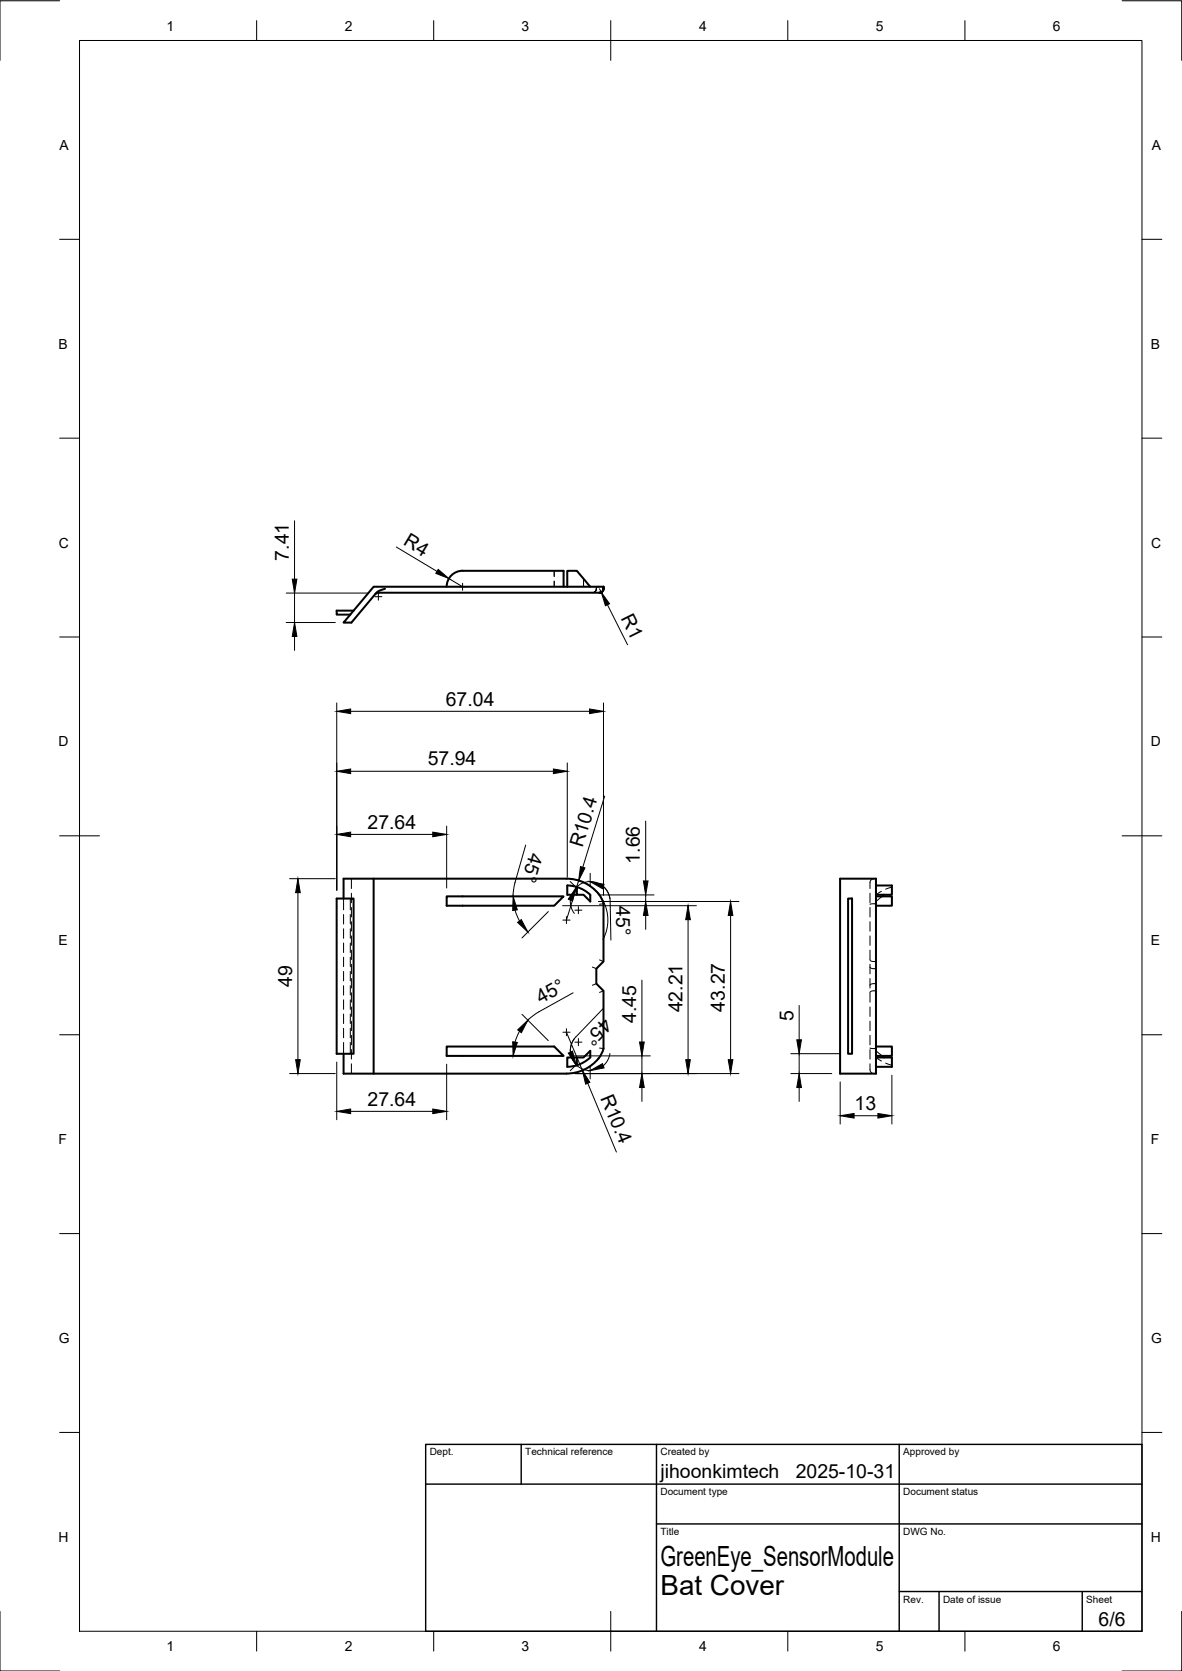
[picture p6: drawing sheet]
<svg xmlns="http://www.w3.org/2000/svg" width="297mm" height="420mm" viewBox="0 0 297 420" stroke-linecap="round" stroke-linejoin="round" font-family="sans-serif">
<!-- layer: Hidden -->
<g fill="none" stroke="#000" stroke-width=".25">
<path d="M139.3 143.5v1.4M139.3 146.1v1.4M141.6 143.5v1.4M141.6 146.1v1.4M146.6 145.5v2M149.9 148a1 1 0 0 1-1 1 1 1 0 0 0 1-1zM149.9 147.5v.5v-.5M86.3 225.9v2.9M86.3 230v2.3M86.3 233.5v2.4M86.3 237.1v2.4M88 225.9v2.9"/>
<path d="M88 230v2.3M88 233.5v2.4M88 237.1v2.4M88.3 220.9v2.5M88.3 224.6v2.4M88.3 228.2v2.4M88.3 231.8v2.3M88.3 235.3v2.4M88.3 238.9v2.4M151.7 227.2l-1 .2M218.6 224.6v2.4M218.6 228.2v2.4"/>
<path d="M218.6 231.8v2.3M218.6 235.3v2.4M218.6 238.9v2.4M219.6 220.9a1 1 0 0 0-1 1v1.5M220.1 227.2l-1.5 .2M221.5 224.1l-1.4 .9M221.7 225.4l-1.6 1.3M224.1 223.1l-1.5 .5M86.3 240.7v2.4M86.3 244.3v2.3M86.3 247.8v2.4M86.3 251.4v2.4"/>
<path d="M86.3 255v2.4M86.3 258.6v2.3M88 240.7v2.4M88 244.3v2.3M88 247.8v2.4M88 251.4v2.4M88 255v2.4M88 258.6v2.3M88.3 242.5v2.4M88.3 246v2.4M88.3 249.6v2.4M88.3 253.2v2.4"/>
<path d="M88.3 256.8v2.3M148.9 243.2l1 .4M149.9 247.3l-1 .4M150.7 241.4l1 .4M151.7 249.1l-1 .4M218.6 243.2l.5 .3 1 .1M218.6 241.4l.5 .3 1 .1M218.6 242.5v2.4M218.6 246v2.4M218.6 249.6v2.4M218.6 253.2v2.4M218.6 256.8v2.3"/>
<path d="M220.1 249.1l-1 .1-.5 .3M220.1 247.3l-1 .1-.5 .3M86.3 262.1v2.9M88 262.1v2.9M88.3 260.3v2.4M88.3 263.9v2.4M88.3 267.5v2.5M150.7 263.5l1 .2M218.6 267.5v1.5a1 1 0 0 0 1 1M218.6 263.5l1.5 .2M218.6 260.3v2.4M218.6 263.9v2.4"/>
<path d="M220.1 264.2l1.6 1.3M222.1 265.9h.1M222.6 267.3l1.5 .5M224.1 265.9h-4l1.4 .9"/>
</g>
<!-- layer: Visible -->
<g fill="none" stroke="#000" stroke-width=".51">
<path d="M88.9 153.5h-4.3v1h3.4M96.8 148l-1.7 .7-.6 .4-6.2 7.4h-2l7.6-9h57.8v.5M116.2 143.5h25.4v4M116.3 143.5a4 4 0 0 0-4.1 4M142.6 147.5v-4h2.4l3.3 4M151.7 148a1.01 1.01 0 0 1-1 1h-55.6l-.8 .4M151.7 148a1.01 1.01 0 0 1-1 1 .97 .97 0 0 0 1-1zM84.6 225.9h4.3v39.1h-4.3zM93.9 220.9v49.1M112.2 225.4h29.4l-2.3 2.3h-27.1zM145 223.1v1.9h1.6l1.7 1.7v-1.7M145 223l1.8 .8 1.6 1.2"/>
<path d="M145 223l-2.4-.4v2.4h2.4M150.4 224.7l.8 1.2 .5 1.3v14.6l-1.8 1.8v3.7l1.8 1.8v14.6M150.4 224.7a10.4 10.4 0 0 0-8-3.8h-56.1v5M211.1 220.9h9v49.1h-9zM213.1 225.9h1v39.1h-1zM220.1 225.4h4v2.3h-4M220.1 222.7h4v2.3h-4M222.1 225l-.4 .4M86.3 265v5h56.1a10.5 10.5 0 0 0 8-3.8M112.2 263.1h27.1l2.3 2.4h-29.4zM145 265.9h1.6l1.7-1.7 .1 1.7-1.6 1.1-1.8 .8zM145 265.9h-2.4v2.3l2.4-.4"/>
<path d="M151.7 263.6l-.5 1.4-.8 1.2M220.1 263.1h4v2.4h-4M220.1 265.9h4v2.3h-4M221.7 265.5l.4 .4"/>
</g>
<circle cx="150.7" cy="149" r=".25" fill="#000"/>
<!-- layer: BORDER -->
<g fill="none" stroke="#000" stroke-width=".25">
<path d="M15 .2h-15v15M20 10.2h267v400h-267zM64.5 5.2v5M109 5.2v5M153.5 5.2v10M198 5.2v5M242.5 5.2v5M282 .2h15v15M15 60.2h5M287 60.2h5M15 110.2h5M287 110.2h5"/>
<path d="M15 160.2h5M287 160.2h5M15 210.2h10M282 210.2h10M15 260.2h5M287 260.2h5M15 310.2h5M287 310.2h5M15 360.2h5M287 360.2h5M0 405.2v15h15M64.5 410.2v5"/>
<path d="M109 410.2v5M153.5 405.2v10M198 410.2v5M242.5 410.2v5M297 405.2v15h-15"/>
</g>
<!-- layer: TITLEBLOCK -->
<path d="M107 363.2h180v47h-180zM107 373.2h180M131 363.2v10M165 363.2v47M226 363.2v47M165 383.2h122M226 400.2h61M236 400.2v10M272 400.2v10" fill="none" stroke="#000" stroke-width=".36"/>
<!-- layer: Smart Centers -->
<path d="M94.2 150h1.8M95.1 149.1v1.8M115.4 147.5h1.8M116.2 146.6v1.8M141.5 231.4h1.8M142.3 230.5v1.7M144.5 228.9h1.7M145.4 228v1.7M141.5 259.5h1.8M142.3 258.7v1.7M144.5 262h1.7M145.4 261.1v1.8" fill="none" stroke="#000" stroke-width=".25"/>
<!-- layer: FD_Dimensions -->
<g fill="none" stroke="#000" stroke-width=".25">
<path d="M74 130.9v14.7M99.6 137.5l10.2 6.2M71.9 156.5h12.4M71.9 149.1h20.5M74 149.1v7.4M112.8 145.5l3.4 2M150.6 148l.5 .9M152.7 152.1l5 10M74 160v3.5M84.6 176.7v47.1M88.1 178.9h60M151.7 176.7v48.4"/>
<path d="M88.1 193.9h51M142.6 191.8v28.8M88.1 209.8h20.7M112.2 207.7v15.6M132.1 212.5l-2.7 9.4M148.3 219.6v3.3M152 200.2l-5.5 17.9M162.3 206.5v15M72.8 220.9h11.5M74.9 224.5v41.9M129.4 221.9l-.5 3.5M129.4 228.8l1.2 2.8"/>
<path d="M137.8 229.2l-6.6 6.6M141.4 227.7h33.6M143.3 221.7l1.9 1.8M143.3 226.3l.2 1.8 .8 1.6M143.4 221a10.4 10.4 0 0 1 8.1 15.2M144.8 223.1a5 5 0 0 1 5.4-1.1 5 5 0 0 1 3.1 4.6M145.4 221.4l-3.1 10M150.4 226.7h35.3M150.4 225h14M151.6 222.9l1.1 1.4 .6 1.7M153.3 226.6l.2 9.8M162.3 225v1.7"/>
<path d="M162.3 230.2v3.5M172.9 231.2v35.2M183.6 230.2v36.2M130.6 259.3l-1.2 2.7M131.2 255l6.6 6.7M142.3 259.5l4 9.6M144 249.6l-9 5.1-2.3 1.8M151.5 253.7l-6.8 7a5 5 0 0 0-1 5.5 5 5 0 0 0 4.6 3M161.3 246.4v15.6M200.8 252.8v8.7M72.8 269.9h11.5M84.6 267v14.5"/>
<path d="M88.1 279.4h20.7M112.2 267.6v13.9M143.7 265.5h19.7M144.3 261.2l-.8 1.6-.2 1.7M144.5 269.9h41.2M145.2 267.4l-1.9 1.8M147.7 272.4l7.2 17.3M148.3 268v3.3M153.3 264.9l-.6 1.7-1.1 1.4M161.3 265.5v4.4M161.3 273.5v3.4M198.7 269.9h10.3"/>
<path d="M198.7 264.9h12.3M200.8 264.9v5M200.8 273.5v3.4M211.1 272v10.6M224.1 270.3v12.3M214.6 280.5h6"/>
</g>
<g fill="#000" stroke="#000" stroke-width=".25">
<path d="M73.4 145.6h1.2l-.6 3.5zM110.1 143.2l2.7 2.3-3.3-1.3zM151.1 148.9l2.1 2.9-1.1 .5zM74 156.5l.6 3.5h-1.2zM84.6 178.9l3.5-.6v1.1zM148.1 178.3l3.6 .6-3.6 .5zM84.6 193.9l3.5-.5v1.1zM139.1 193.4l3.5 .5-3.5 .6zM84.6 209.8l3.5-.6v1.2zM108.8 209.2l3.4 .6-3.4 .6zM145.9 217.9l1.1 .3-1.6 3.2zM74.9 220.9l.6 3.6h-1.2z"/>
<path d="M128.9 225.4l1.1 3.4-1.2 .1zM130.1 231.9l.9-.7 1.7 3.2zM144.8 223.1l-.9 3.5-1.1-.5zM148.3 221.7l3.5 .7-.4 1.1zM162.3 226.7l.6 3.5h-1.2zM161.7 221.5h1.2l-.6 3.5zM172.9 227.7l.6 3.5h-1.2zM183.6 226.7l.6 3.5h-1.2zM130.1 259l2.6-2.5-1.7 3.2zM74.3 266.4h1.2l-.6 3.5zM84.6 279.4l3.5-.6v1.2zM108.8 278.8l3.4 .6-3.4 .6z"/>
<path d="M128.8 261.9l1.2 .2-1.1 3.4zM142.8 264.8l1.1-.5 .9 3.4zM146.3 269.1l1.9 3-1 .5zM148.3 269.2l3.1-1.8 .4 1.1zM161.3 269.9l.6 3.6h-1.2zM160.7 262h1.2l-.6 3.5zM172.3 266.4h1.2l-.6 3.5zM183 266.4h1.2l-.6 3.5zM200.8 269.9l.6 3.6h-1.2zM200.2 261.5h1.2l-.6 3.4zM211.1 280.5l3.5-.5v1.1zM220.6 280l3.5 .5-3.5 .6z"/>
</g>
<g font-size="7">
<text x="166" y="393.7">GreenEye_SensorModule</text>
<text x="166" y="401.2">Bat Cover</text>
</g>
<g font-size="4.9">
<text x="101.2" y="136.9" transform="rotate(31 101.2 136.9)">R4</text>
<text x="72.6" y="140.9" transform="rotate(-90 72.6 140.9)">7.41</text>
<text x="155.9" y="155.5" transform="rotate(63 155.9 155.5)">R1</text>
<text x="112" y="177.4">67.04</text>
<text x="107.5" y="192.5">57.94</text>
<text x="92.4" y="208.3">27.64</text>
<text x="133.1" y="214.2" transform="rotate(106 133.1 214.2)">45°</text>
<text x="146.4" y="213.3" transform="rotate(-73 146.4 213.3)">R10.4</text>
<text x="160.8" y="217.1" transform="rotate(-90 160.8 217.1)">1.66</text>
<text x="154.8" y="227.9" transform="rotate(89 154.8 227.9)">45°</text>
<text x="73.4" y="248.1" transform="rotate(-90 73.4 248.1)">49</text>
<text x="135.9" y="252.5" transform="rotate(-29 135.9 252.5)">45°</text>
<text x="151.6" y="255.7" transform="rotate(134 151.6 255.7)">45°</text>
<text x="159.9" y="257.2" transform="rotate(-90 159.9 257.2)">4.45</text>
<text x="171.5" y="254.6" transform="rotate(-90 171.5 254.6)">42.21</text>
<text x="182.1" y="254.3" transform="rotate(-90 182.1 254.3)">43.27</text>
<text x="199.4" y="256.8" transform="rotate(-90 199.4 256.8)">5</text>
<text x="150.8" y="276" transform="rotate(67 150.8 276)">R10.4</text>
<text x="92.4" y="278">27.64</text>
<text x="214.8" y="279.1">13</text>
<text x="166" y="371.7">jihoonkimtech</text>
<text x="200" y="371.7">2025-10-31</text>
<text x="276.1" y="408.8">6/6</text>
</g>
<g font-size="3.5">
<text x="41.9" y="7.7">1</text>
<text x="86.6" y="7.7">2</text>
<text x="131.1" y="7.7">3</text>
<text x="175.7" y="7.7">4</text>
<text x="220.1" y="7.7">5</text>
<text x="264.6" y="7.7">6</text>
<text x="15" y="37.7">A</text>
<text x="289.5" y="37.7">A</text>
<text x="14.7" y="87.7">B</text>
<text x="289.2" y="87.7">B</text>
<text x="14.8" y="137.7">C</text>
<text x="289.3" y="137.7">C</text>
<text x="14.7" y="187.7">D</text>
<text x="289.2" y="187.7">D</text>
<text x="14.7" y="237.7">E</text>
<text x="289.2" y="237.7">E</text>
<text x="14.7" y="287.7">F</text>
<text x="289.2" y="287.7">F</text>
<text x="14.8" y="337.7">G</text>
<text x="289.3" y="337.7">G</text>
<text x="14.7" y="387.7">H</text>
<text x="289.2" y="387.7">H</text>
<text x="41.9" y="415.2">1</text>
<text x="86.6" y="415.2">2</text>
<text x="131.1" y="415.2">3</text>
<text x="175.7" y="415.2">4</text>
<text x="220.1" y="415.2">5</text>
<text x="264.6" y="415.2">6</text>
</g>
<g font-size="2.5">
<text x="108" y="366">Dept.</text>
<text x="132" y="366">Technical reference</text>
<text x="166" y="366">Created by</text>
<text x="227" y="366">Approved by</text>
<text x="166" y="376">Document type</text>
<text x="227" y="376">Document status</text>
<text x="166" y="386">Title</text>
<text x="227" y="386">DWG No.</text>
<text x="227" y="403">Rev.</text>
<text x="237" y="403">Date of issue</text>
<text x="273" y="403">Sheet</text>
</g>
</svg>
